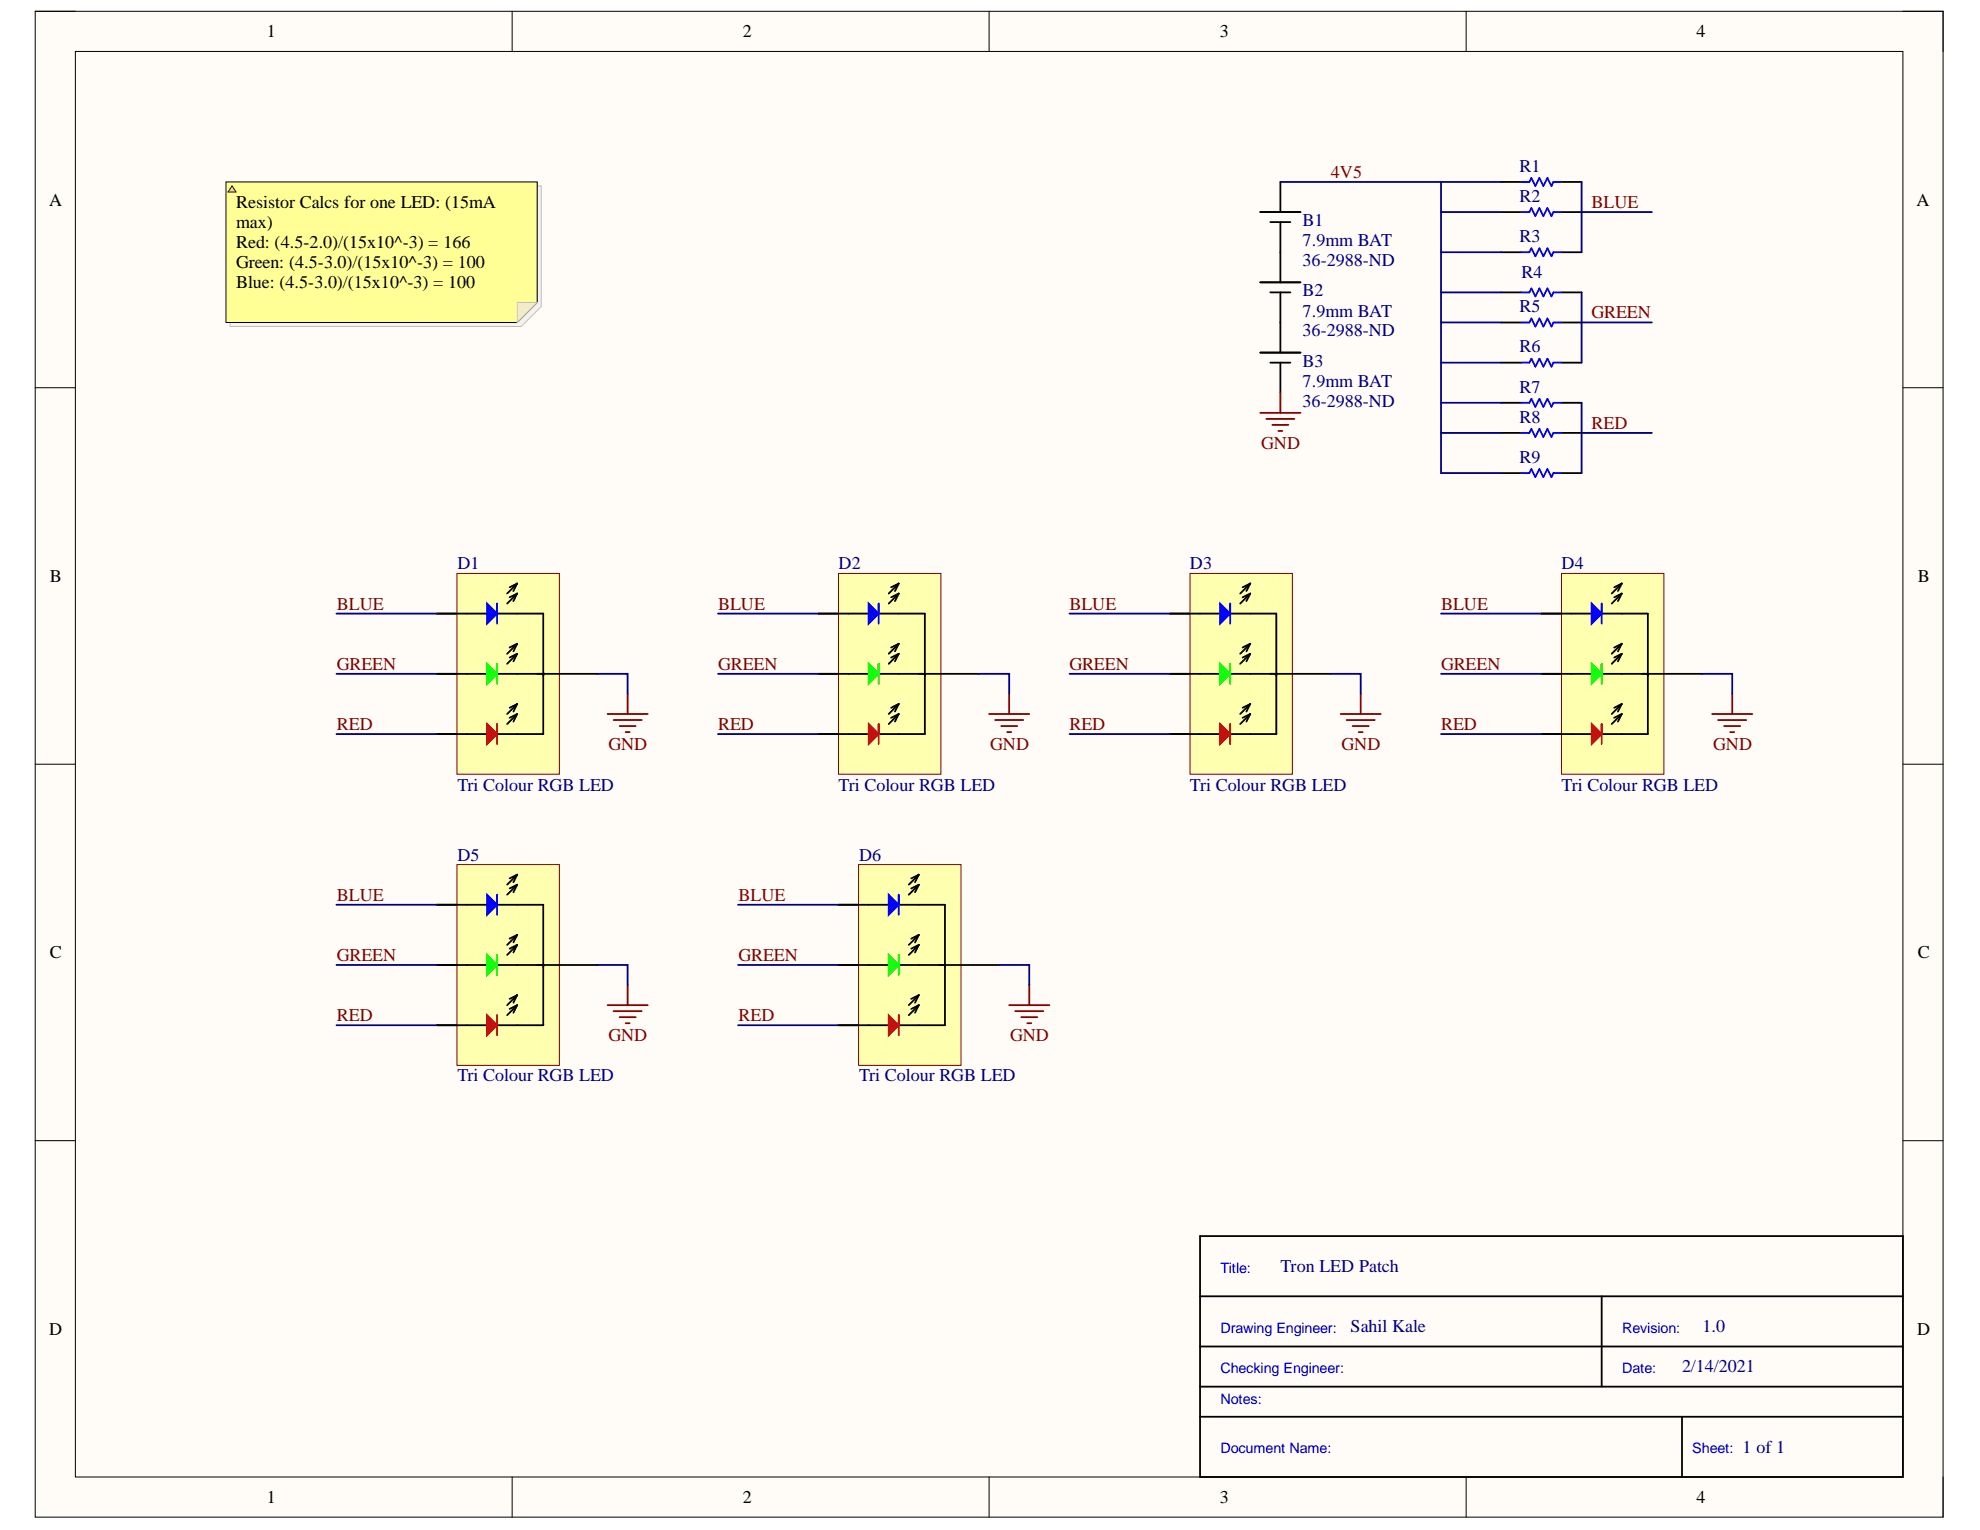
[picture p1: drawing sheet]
# Altium project TRON25_LEDPATCH.PrjPcb
1 sheet, 19 parts. Net scope: global (net labels, ports and power ports of the same name join across sheets).
Board files: Patch.PcbDoc, Patch65mm.PcbDoc

## Sheet Main.SchDoc: LED Patch Schematic
size A; DrawnBy: Sahil Kale; Revision: 1.0; SheetNumber: 1; SheetTotal: 1

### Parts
*  TitleBlock  (value not drawn)  (graphical)
B1  7.9mm BAT  Supplier Part Number 1: 36-2988-ND  [2988]
B2  7.9mm BAT  Supplier Part Number 1: 36-2988-ND  [2988]
B3  7.9mm BAT  Supplier Part Number 1: 36-2988-ND  [2988]
D1  Tri Colour RGB LED  [RGB_LED_THRUHOLE]
D2  Tri Colour RGB LED  [RGB_LED_THRUHOLE]
D3  Tri Colour RGB LED  [RGB_LED_THRUHOLE]
D4  Tri Colour RGB LED  [RGB_LED_THRUHOLE]
D5  Tri Colour RGB LED  [RGB_LED_THRUHOLE]
D6  Tri Colour RGB LED  [RGB_LED_THRUHOLE]
R1  ?Ω  [Generic ThroughHole]  (value not drawn)
R2  ?Ω  [Generic ThroughHole]  (value not drawn)
R3  ?Ω  [Generic ThroughHole]  (value not drawn)
R4  ?Ω  [Generic ThroughHole]  (value not drawn)
R5  ?Ω  [Generic ThroughHole]  (value not drawn)
R6  ?Ω  [Generic ThroughHole]  (value not drawn)
R7  ?Ω  [Generic ThroughHole]  (value not drawn)
R8  ?Ω  [Generic ThroughHole]  (value not drawn)
R9  ?Ω  [Generic ThroughHole]  (value not drawn)

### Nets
GND: B3.1(-) D1.4(GND) D2.4(GND) D3.4(GND) D4.4(GND) D5.4(GND) D6.4(GND)
4V5: B1.2(+) R1.1 R2.1 R3.1 R4.1 R5.1 R6.1 R7.1 R8.1 R9.1
BLUE: D1.3(Blue_+) D1.6(Blue_+) D2.3(Blue_+) D2.6(Blue_+) D3.3(Blue_+) D3.6(Blue_+) D4.3(Blue_+) D4.6(Blue_+) D5.3(Blue_+) D5.6(Blue_+) D6.3(Blue_+) D6.6(Blue_+) R1.2 R2.2 R3.2
GREEN: D1.2(Green_+) D2.2(Green_+) D3.2(Green_+) D4.2(Green_+) D5.2(Green_+) D6.2(Green_+) R4.2 R5.2 R6.2
RED: D1.1(Red_+) D1.4(Red_+) D2.1(Red_+) D2.4(Red_+) D3.1(Red_+) D3.4(Red_+) D4.1(Red_+) D4.4(Red_+) D5.1(Red_+) D5.4(Red_+) D6.1(Red_+) D6.4(Red_+) R7.2 R8.2 R9.2
NetB1_1: B1.1(-) B2.2(+)
NetB2_1: B2.1(-) B3.2(+)

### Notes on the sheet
- Resistor Calcs for one LED: (15mA max)
  Red: (4.5-2.0)/(15x10^-3) = 166
  Green: (4.5-3.0)/(15x10^-3) = 100
  Blue: (4.5-3.0)/(15x10^-3) = 100
- Tron LED Patch
- Sahil Kale
- 1.0
- 2/14/2021
- 1 of 1
